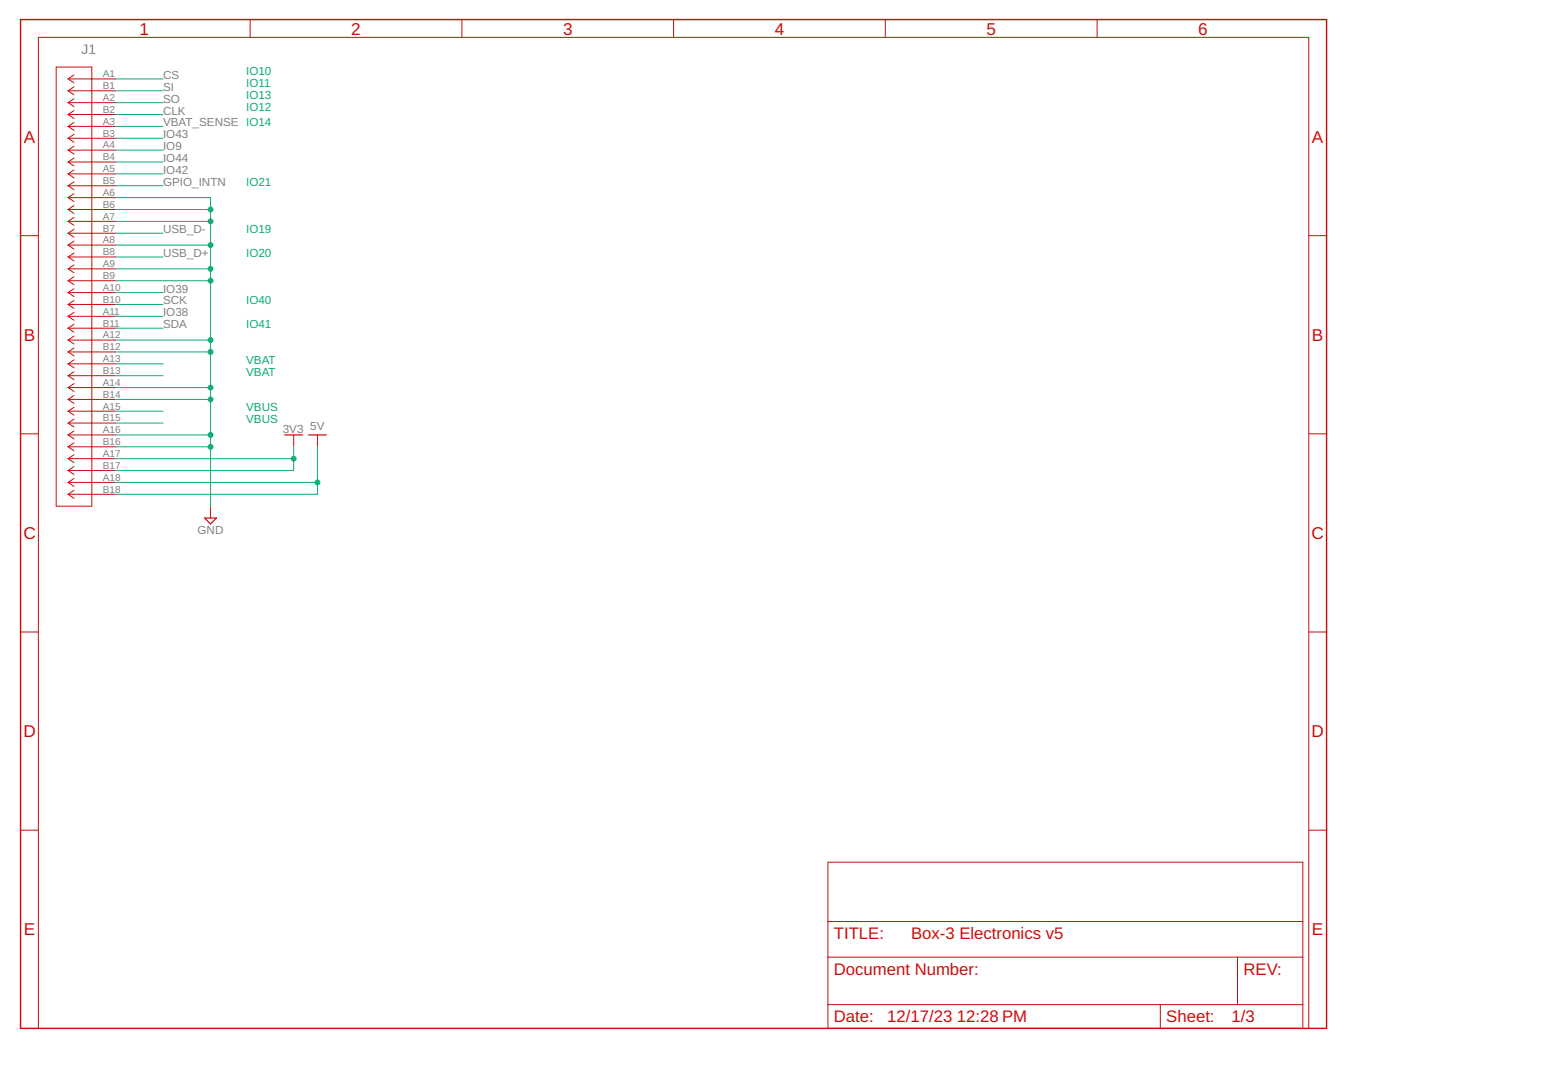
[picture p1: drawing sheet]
<svg xmlns="http://www.w3.org/2000/svg" width="297mm" height="210mm" viewBox="0 0 297 210" stroke-linecap="round" stroke-linejoin="round" font-family="sans-serif">
<path d="M4 3.8h251.4v194.2h-251.4z" fill="none" stroke="#c90d0c" stroke-width=".28"/>
<g fill="none" stroke="#c90d0c" stroke-width=".19">
<path d="M10.8 12.9h6.9v84.6h-6.9zM13.1 15.2h9.1M13.1 17.5h9.1M13.1 19.8h9.1M13.1 15.2l1.1 .8M13.1 17.5l1.1 .7M13.1 19.8l1.1 .7M14.2 14.4l-1.1 .8M14.2 16.7l-1.1 .8M14.2 19l-1.1 .8M48.2 3.8v3.4M88.9 3.8v3.4"/>
<path d="M129.7 3.8v3.4M170.4 3.8v3.4M211.2 3.8v3.4M13.1 22.1h9.1M13.1 24.3h9.1M13.1 26.6h9.1M13.1 28.9h9.1M13.1 31.2h9.1M13.1 33.5h9.1M13.1 35.8h9.1M13.1 38.1h9.1M13.1 22.1l1.1 .7"/>
<path d="M13.1 24.3l1.1 .8M13.1 26.6l1.1 .8M13.1 28.9l1.1 .8M13.1 31.2l1.1 .8M13.1 33.5l1.1 .7M13.1 35.8l1.1 .7M13.1 38.1l1.1 .7M14.2 21.3l-1.1 .8M14.2 23.6l-1.1 .7M14.2 25.9l-1.1 .7M14.2 28.2l-1.1 .7M14.2 30.4l-1.1 .8"/>
<path d="M14.2 32.7l-1.1 .8M14.2 35l-1.1 .8M14.2 37.3l-1.1 .8M14.2 39.6l-1.1 .7M4 45.4h3.4M13.1 40.3h9.1M13.1 42.6h9.1M13.1 44.9h9.1M13.1 47.2h9.1M13.1 49.5h9.1M13.1 51.8h9.1M13.1 54.1h9.1"/>
<path d="M13.1 56.3h9.1M13.1 58.6h9.1M13.1 40.3l1.1 .8M13.1 42.6l1.1 .8M13.1 44.9l1.1 .8M13.1 47.2l1.1 .8M13.1 49.5l1.1 .7M13.1 51.8l1.1 .7M13.1 54.1l1.1 .7M13.1 56.3l1.1 .8M13.1 58.6l1.1 .8M14.2 41.9l-1.1 .7"/>
<path d="M14.2 44.2l-1.1 .7M14.2 46.4l-1.1 .8M14.2 48.7l-1.1 .8M14.2 51l-1.1 .8M14.2 53.3l-1.1 .8M14.2 55.6l-1.1 .7M14.2 57.9l-1.1 .7M251.9 45.4h3.5M13.1 60.9h9.1M13.1 63.2h9.1M13.1 65.5h9.1M13.1 67.8h9.1"/>
<path d="M13.1 70.1h9.1M13.1 72.3h9.1M13.1 74.6h9.1M13.1 76.9h9.1M13.1 79.2h9.1M13.1 60.9l1.1 .8M13.1 63.2l1.1 .8M13.1 65.5l1.1 .8M13.1 67.8l1.1 .7M13.1 70.1l1.1 .7M13.1 72.3l1.1 .8M13.1 74.6l1.1 .8"/>
<path d="M13.1 76.9l1.1 .8M13.1 79.2l1.1 .7M14.2 60.2l-1.1 .7M14.2 62.4l-1.1 .8M14.2 64.7l-1.1 .8M14.2 67l-1.1 .8M14.2 69.3l-1.1 .8M14.2 71.6l-1.1 .7M14.2 73.9l-1.1 .7M14.2 76.2l-1.1 .7M14.2 78.4l-1.1 .8M4 83.5h3.4"/>
<path d="M13.1 81.5h9.1M13.1 83.8h9.1M13.1 86h9.1M13.1 88.3h9.1M13.1 90.6h9.1M13.1 92.9h9.1M13.1 95.2h9.1M13.1 81.5l1.1 .7M13.1 83.8l1.1 .7M13.1 86l1.1 .8M13.1 88.3l1.1 .8M13.1 90.6l1.1 .8"/>
<path d="M13.1 92.9l1.1 .8M13.1 95.2l1.1 .7M14.2 80.7l-1.1 .8M14.2 83l-1.1 .8M14.2 85.3l-1.1 .7M14.2 87.6l-1.1 .7M14.2 89.9l-1.1 .7M14.2 92.1l-1.1 .8M14.2 94.4l-1.1 .8M40.5 97.5v2.3M56.5 83.8v2.2M61.1 83.8v2.2"/>
<path d="M251.9 83.5h3.5M4 121.7h3.4M251.9 121.7h3.5M4 159.9h3.4M251.9 159.9h3.5M159.4 166h91.4v32h-91.4zM159.4 177.5h91.4M7.4 198v-190.8h244.5v190.8M159.4 184.3h91.4M159.4 193.5h91.4M223.4 193.5v4.5M238.2 184.3v9.2"/>
</g>
<path d="M39.4 99.8h2.3l-1.2 1.1zM54.8 83.8h3.5M59.4 83.8h3.4" fill="none" stroke="#c90d0c" stroke-width=".23"/>
<g fill="none" stroke="#0dab76" stroke-width=".19">
<path d="M22.2 15.2h9.2M22.2 17.5h9.2M22.2 19.8h9.2M22.2 38.1h18.3v59.4M22.2 33.5h9.2M22.2 22.1h9.2M22.2 28.9h9.2M22.2 26.6h9.2M22.2 31.2h9.2M22.2 24.3h9.2M22.2 35.8h9.2M22.2 40.3h18.3"/>
<path d="M22.2 42.6h18.3M22.2 47.2h18.3M22.2 51.8h18.3M22.2 54.1h18.3M22.2 58.6h9.2M22.2 49.5h9.2M22.2 44.9h9.2M22.2 56.3h9.2M22.2 65.5h18.3M22.2 74.6h18.3M22.2 67.8h18.3M22.2 76.9h18.3"/>
<path d="M22.2 63.2h9.2M22.2 60.9h9.2M22.2 70.1h9.2M22.2 72.3h9.2M22.2 79.2h9.2M22.2 83.8h18.3M22.2 86h18.3M22.2 88.3h34.3M22.2 92.9h38.9M22.2 81.5h9.2M56.5 86v4.6h-34.3M61.1 86v9.2h-38.9"/>
</g>
<g fill="#0dab76" stroke="#0dab76" stroke-width=".19">
<circle cx="40.5" cy="40.3" r=".47"/>
<circle cx="40.5" cy="42.6" r=".47"/>
<circle cx="40.5" cy="47.2" r=".47"/>
<circle cx="40.5" cy="51.8" r=".47"/>
<circle cx="40.5" cy="54.1" r=".47"/>
<circle cx="40.5" cy="65.5" r=".47"/>
<circle cx="40.5" cy="74.6" r=".47"/>
<circle cx="40.5" cy="83.8" r=".47"/>
<circle cx="40.5" cy="67.8" r=".47"/>
<circle cx="40.5" cy="76.9" r=".47"/>
<circle cx="40.5" cy="86" r=".47"/>
<circle cx="56.5" cy="88.3" r=".47"/>
<circle cx="61.1" cy="92.9" r=".47"/>
</g>
<g font-size="3.3" fill="#c90d0c">
<text x="26.9" y="6.7">1</text>
<text x="67.6" y="6.7">2</text>
<text x="108.4" y="6.7">3</text>
<text x="149.1" y="6.7">4</text>
<text x="189.9" y="6.7">5</text>
<text x="230.7" y="6.7">6</text>
<text x="4.6" y="27.5">A</text>
<text x="252.6" y="27.5">A</text>
<text x="4.6" y="65.6">B</text>
<text x="252.6" y="65.6">B</text>
<text x="4.5" y="103.8">C</text>
<text x="252.5" y="103.8">C</text>
<text x="4.5" y="142">D</text>
<text x="252.5" y="142">D</text>
<text x="4.6" y="180.1">E</text>
<text x="252.6" y="180.1">E</text>
</g>
<g font-size="3.2" fill="#c90d0c">
<text x="160.5" y="180.9">TITLE:</text>
<text x="175.4" y="180.9">Box-3 Electronics v5</text>
<text x="160.5" y="187.8">Document Number:</text>
<text x="239.4" y="187.8">REV:</text>
<text x="160.5" y="196.9">Date:</text>
<text x="170.8" y="196.9">12/17/23</text>
<text x="184.2" y="196.9">12:28 PM</text>
<text x="224.5" y="196.9">Sheet:</text>
<text x="237.1" y="196.9">1/3</text>
</g>
<text font-size="2.6" fill="#808080" x="15.7" y="10.4">J1</text>
<g font-size="2.2" fill="#808080">
<text x="31.4" y="15.2">CS</text>
<text x="31.4" y="17.5">SI</text>
<text x="31.4" y="19.8">SO</text>
<text x="31.4" y="22.1">CLK</text>
<text x="31.4" y="28.9">IO9</text>
<text x="31.4" y="26.6">IO43</text>
<text x="31.4" y="24.3">VBAT_SENSE IO14</text>
<text x="31.4" y="33.5">IO42</text>
<text x="31.4" y="31.2">IO44</text>
<text x="31.4" y="35.8">GPIO_INTN</text>
<text x="31.4" y="44.9">USB_D-</text>
<text x="31.4" y="49.5">USB_D+</text>
<text x="31.4" y="58.6">SCK</text>
<text x="31.4" y="56.3">IO39</text>
<text x="31.4" y="63.2">SDA</text>
<text x="31.4" y="60.9">IO38</text>
<text x="54.4" y="83.3">3V3</text>
<text x="59.7" y="82.9">5V</text>
<text x="38" y="102.9">GND</text>
</g>
<g font-size="2.2" fill="#0dab76">
<text x="47.4" y="14.5">IO10</text>
<text x="47.4" y="16.8">IO11</text>
<text x="47.4" y="19.1">IO13</text>
<text x="47.4" y="21.4">IO12</text>
<text x="47.4" y="35.8">IO21</text>
<text x="47.4" y="44.9">IO19</text>
<text x="47.4" y="49.5">IO20</text>
<text x="47.4" y="58.6">IO40</text>
<text x="47.4" y="63.2">IO41</text>
<text x="47.4" y="70.1">VBAT</text>
<text x="47.4" y="72.3">VBAT</text>
<text x="47.4" y="79.2">VBUS</text>
<text x="47.4" y="81.5">VBUS</text>
</g>
<g font-size="1.9" fill="#808080">
<text x="19.8" y="14.9">A1</text>
<text x="19.8" y="17.2">B1</text>
<text x="19.8" y="19.5">A2</text>
<text x="19.8" y="21.7">B2</text>
<text x="19.8" y="24">A3</text>
<text x="19.8" y="26.3">B3</text>
<text x="19.8" y="28.6">A4</text>
<text x="19.8" y="30.9">B4</text>
<text x="19.8" y="33.2">A5</text>
<text x="19.8" y="35.5">B5</text>
<text x="19.8" y="37.7">A6</text>
<text x="19.8" y="40">B6</text>
<text x="19.8" y="42.3">A7</text>
<text x="19.8" y="44.6">B7</text>
<text x="19.8" y="46.9">A8</text>
<text x="19.8" y="49.2">B8</text>
<text x="19.8" y="51.5">A9</text>
<text x="19.8" y="53.7">B9</text>
<text x="19.8" y="56">A10</text>
<text x="19.8" y="58.3">B10</text>
<text x="19.8" y="60.6">A11</text>
<text x="19.8" y="62.9">B11</text>
<text x="19.8" y="65.2">A12</text>
<text x="19.8" y="67.4">B12</text>
<text x="19.8" y="69.7">A13</text>
<text x="19.8" y="72">B13</text>
<text x="19.8" y="74.3">A14</text>
<text x="19.8" y="76.6">B14</text>
<text x="19.8" y="78.9">A15</text>
<text x="19.8" y="81.2">B15</text>
<text x="19.8" y="83.4">A16</text>
<text x="19.8" y="85.7">B16</text>
<text x="19.8" y="88">A17</text>
<text x="19.8" y="90.3">B17</text>
<text x="19.8" y="92.6">A18</text>
<text x="19.8" y="94.9">B18</text>
</g>
</svg>
